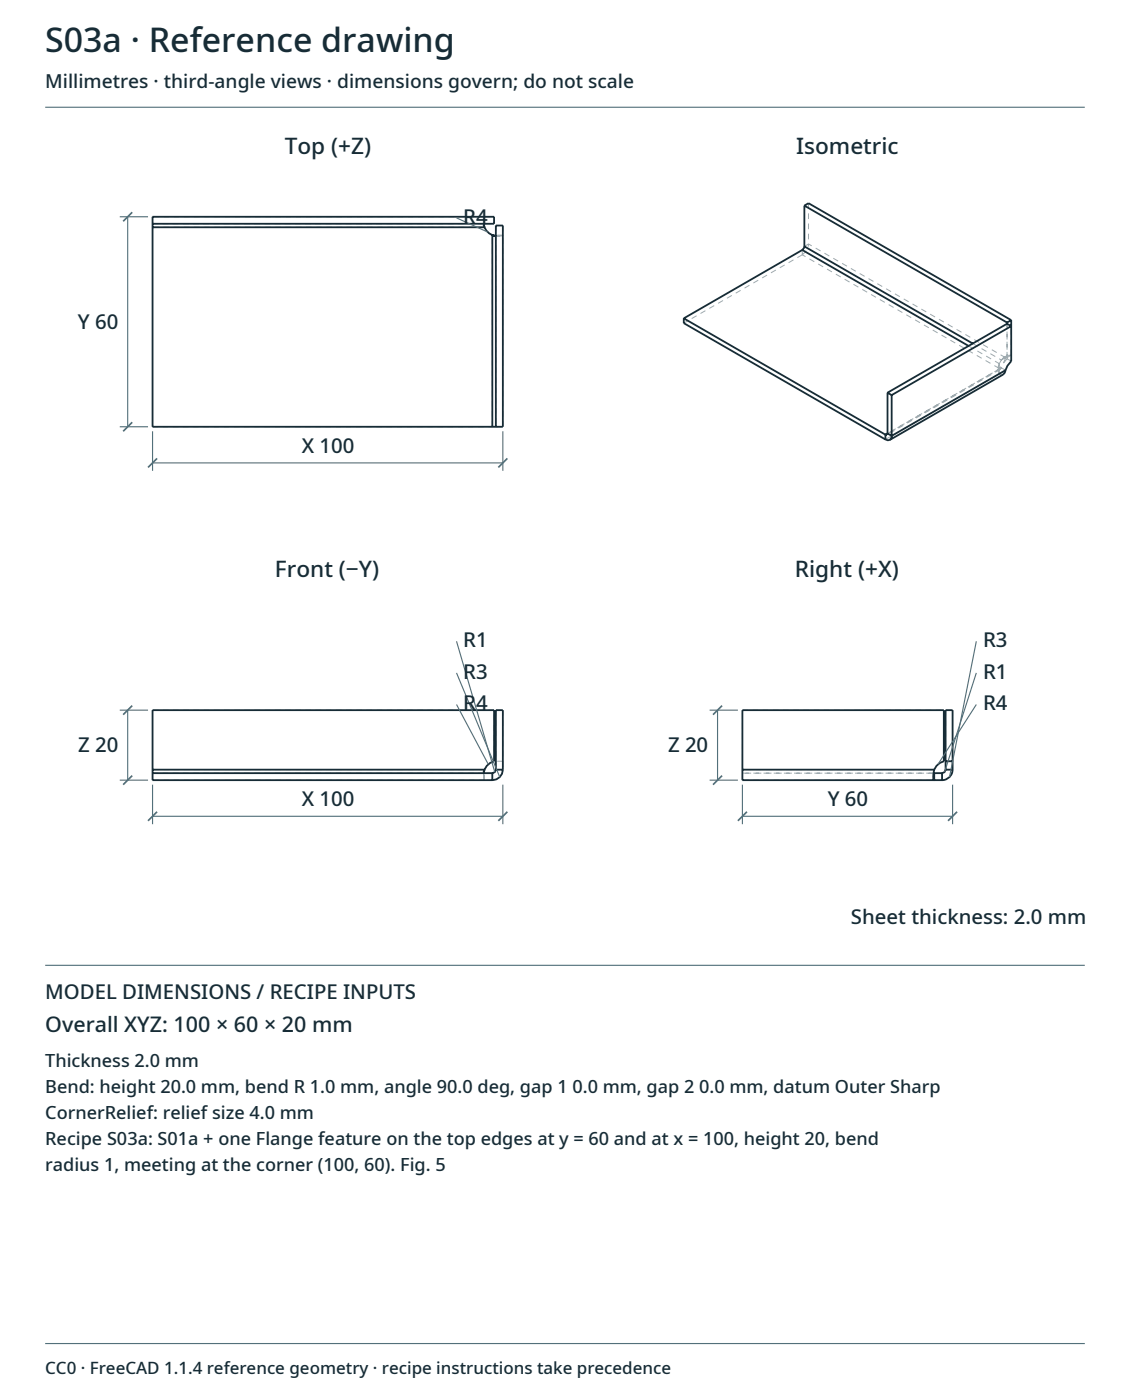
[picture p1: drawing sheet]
<svg xmlns="http://www.w3.org/2000/svg" width="265mm" height="328mm" viewBox="0 0 265 328" stroke-linecap="round" stroke-linejoin="round" font-family="sans-serif">
<g fill="none" stroke="#52707a" stroke-width=".26">
<path d="M10.6 25.1h243.4M28 50.8h6.7M29.9 50.8v49.2M106.9 51.1l7.3 3.3M28 100h6.7M35.7 108.5h82M35.7 101.1v9.2M117.7 101.1v9.2M106.9 150.3l9 30.6M106.9 157.7l10.1 24.4M228.6 150.3l-6.3 31.8M228.6 157.7l-7.4 23.2"/>
<path d="M28 166.4h6.7M29.9 166.4v16.4M106.9 165.1l7.4 14M166.2 166.4h6.6M168 166.4v16.4M228.6 165.1l-9 14M28 182.8h6.7M35.7 183.9v9.2M35.7 191.3h82M117.7 183.9v9.2M166.2 182.8h6.6M173.8 191.3h49.2"/>
<path d="M173.8 183.9v9.2M223 183.9v9.2M10.6 226.2h243.4M10.6 314.9h243.4"/>
</g>
<g fill="none" stroke="#9daab0" stroke-width=".23" stroke-dasharray="1.3 1.1" stroke-linecap="butt">
<path d="M35.7 53.3v46.7M35.7 53.3v-2.5M35.7 52.4h77.7M35.7 50.8v1.6M113.2 51.5l.1 1M113.2 51.5v1.2M113.4 53.3h-77.7M113.4 50.8h-77.7M113.4 50.8l-.2 .7M113.4 50.8v1.6M113.4 50.8h2.3M113.4 52.4h2.3"/>
<path d="M115.3 55.1l-.8-.4-.6-.7-.5-.7M115.7 50.8v1.6M115.9 55.3h1.1M116.1 55.2l.9 .1M116.1 55.1v44.9M116.1 52.9v2.2M117 55.3l.7-.2M117.7 55.1h-1.6M117.7 52.9v2.2M117.7 52.9h-1.6M187.9 59.7l-27.8 16M187.9 59.7v-1.1"/>
<path d="M187.9 59.7a3.1 3.1 0 0 0 1.4-2.5M189.3 57.2l-1 .5M189.3 47.6v9.6M235.8 75.9v8.2M226.8 81.1l7.2 4.1M227.8 80.5l6.7 3.9M233.8 87l.2-.7M233.8 85.8l.2-.6M233.8 85.8v1.2M234 87.6l-.2-.6M234 86.3l-46.1-26.6M234 86.5l-.2-.7"/>
<path d="M234 86.5l-26.2 15.1M234 87.6v-1.1M234 86.3v-1.1M234 87.6l.4 .3 .5-.1M234.2 86.6l-.2-.1M234.2 86.6l-26.5 15.3M234.5 86.2l-26.7 15.4M234.5 86.2l-.3 .4M234.5 84.4l-.5 .8M234.5 84.4l.4-.5M234.9 83.9l.9-.1M234.9 83.9l1-.6"/>
<path d="M235.4 83.8l-46.1-26.6M235.4 83.8l-.5 1.4-.9 1.1M235.4 86.8l-.9-.6M235.4 83.8l-.9 .6M235.4 83.8l.5-.5M235.8 84.1l-.9 1.1-.4 1M235.8 83.8v-7.9M235.9 83.3l.9-.1M236.8 83.2v-6.8M236.8 84.6l-1-.5M236.8 83.2l-1 .6M35.7 100h79.6"/>
<path d="M115.3 100v-44.9M115.3 100h2.4M116.1 100h1.6M117.7 100v-44.9M207.3 103l26.7-15.4M35.7 166.4v14M115.7 166.4h-80M115.7 178.4v-12M116.1 166.4v12M116.1 178.4v2M116.1 166.4h1.6M117.7 166.4v12"/>
<path d="M117.7 178.4v2M117.7 178.4h-1.6M173.8 166.4h47.2M221 166.4v12M221 178.4l-1 .4-.7 .7-.6 .9M221.4 166.4v14M221.4 166.4h1.6M223 166.4v14M35.7 181.2h77.7M35.7 182.8v-1.6M35.7 182.8v-2.4M113.2 182.1l.2 .7"/>
<path d="M113.2 182.1v-1.2M113.3 181.1l-.1 1M113.4 182.8h-77.7M113.4 182.8v-1.6M113.4 180.4h-77.7M113.4 180.4l.6-.9 .7-.7 1-.4M115.3 182.8h-1.9M115.3 181.2h-1.9M115.3 182.8v-1.6M115.3 182.8a2.46 2.46 0 0 0 2.4-2.2v-.2M116.1 180.4l-.3 .6-.5 .2M117.7 180.4h-1.6"/>
<path d="M173.8 181.2v1.6M173.8 182.8v-1.6M173.8 181.2v-.8M173.8 180.4v-14M218.5 180.9l.1 .2M218.5 180.9v1.2M218.7 181.2h-44.9M218.7 180.4h-44.9M218.7 180.4l-.2 .5M220.6 182.8h-46.8M220.6 181.2h-46.8M220.6 182.8v-1.6"/>
<path d="M220.6 182.8a2.46 2.46 0 0 0 2.4-2.4M220.6 181.2l.6-.3 .2-.5M223 180.4h-1.6"/>
</g>
<g fill="none" stroke="#172c36" stroke-width=".42">
<path d="M35.7 52.4h80v-1.6h-80v49.2h82v-47.1h-1.6v47.1M35.7 53.3h77.7M113.3 52.5l.1 .8M113.4 53.3l.5 .7 .6 .7 .8 .4M113.4 52.4l-.2 .3 .2 .6M115.3 55.1l.8 .1M115.3 55.1v44.9M115.3 55.1l.6 .2 .2-.2M187.9 58.6l38.9 22.5M187.9 58.6l-27.8 16M188.3 57.7l-.4 .9M188.3 57.7l39.5 22.8"/>
<path d="M188.3 48.2l1-.6 47.5 27.4M188.3 48.2v9.5M188.3 48.2l47.5 27.4M160.1 74.6v1.1l47.2 27.3M160.1 74.6l47.2 27.3M235.8 75.9l1 .5-28 16.2M235.8 75.9l-28 16.1M235.8 75.6v.3M236.8 75v9.6l-.9 1.1-.5 1.1M236.8 75l-1 .6M207.8 92l1 .6M207.8 92v9.6"/>
<path d="M208.8 92.6v9.5M235.4 86.8l-.2 .6-.3 .4-26.5 15.3M235.4 86.8l-26.6 15.3M207.3 103l.6 .2 .5-.1M207.3 101.9v1.1M207.8 101.6l-.1 .3h-.4M207.8 101.6l1 .5M207.8 101.6l-.5 .3M208.8 102.1l-.1 .5-.3 .5M221.4 178.4h1.6M35.7 181.2h79.6M35.7 180.4h77.7"/>
<path d="M113.4 180.4l-.1 .7M113.4 180.4l.6-.9 .7-.7 1-.4v-12h-80v16.4h79.6M113.4 180.4l-.2 .5 .2 .3M115.3 181.2v1.6M116.1 180.4l-.2 .5-.6 .3M116.1 180.4v-14h1.6v14M116.1 180.4h1.6M117.7 180.4a2.46 2.46 0 0 1-2.4 2.4M173.8 180.4h44.9M218.6 181.1l.1 .1M218.7 180.4l-.2 1.7 .2 .7v-1.6M218.7 180.4l.6-.9 .7-.7 1-.4v-12h-47.2v16.4h46.8"/>
<path d="M218.7 181.2h1.9M220.6 181.2v1.6M221.4 180.4l-.3 .6-.5 .2M221.4 180.4h1.6M221.4 180.4v-14h1.6v14M223 180.4a2.46 2.46 0 0 1-2.1 2.4h-.3"/>
</g>
<path d="M31 49.7l-2.2 2.2M31 99l-2.2 2.1M36.8 107.4l-2.1 2.1M118.8 107.4l-2.1 2.1M31 165.4l-2.2 2.1M169.1 165.4l-2.1 2.1M31 181.8l-2.2 2.1M36.8 190.2l-2.1 2.2M118.8 190.2l-2.1 2.2M169.1 181.8l-2.1 2.1M174.9 190.2l-2.1 2.2M224.1 190.2l-2.1 2.2" fill="none" stroke="#52707a" stroke-width=".4"/>
<text font-size="7.9" fill="#172c36" x="10.6" y="12.2">S03a · Reference drawing</text>
<g font-size="5.3" fill="#172c36">
<text x="66.7" y="36">Top (+Z)</text>
<text x="186.4" y="36">Isometric</text>
<text x="64.4" y="135.2">Front (−Y)</text>
<text x="186.1" y="135.2">Right (+X)</text>
</g>
<text font-size="5" fill="#172c36" x="10.6" y="241.8">Overall XYZ: 100 × 60 × 20 mm</text>
<g font-size="4.8" fill="#172c36">
<text x="108.5" y="52.4">R4</text>
<text x="18.3" y="77">Y 60</text>
<text x="70.7" y="106.1">X 100</text>
<text x="108.5" y="151.6">R1</text>
<text x="230.2" y="151.6">R3</text>
<text x="108.5" y="159">R3</text>
<text x="230.2" y="159">R1</text>
<text x="108.5" y="166.4">R4</text>
<text x="230.2" y="166.4">R4</text>
<text x="18.3" y="176.2">Z 20</text>
<text x="156.4" y="176.2">Z 20</text>
<text x="70.7" y="188.9">X 100</text>
<text x="193.8" y="188.9">Y 60</text>
<text x="199.3" y="216.4">Sheet thickness: 2.0 mm</text>
<text x="10.6" y="234.2">MODEL DIMENSIONS / RECIPE INPUTS</text>
</g>
<text font-size="4.5" fill="#172c36" x="10.6" y="20.6">Millimetres · third-angle views · dimensions govern; do not scale</text>
<g font-size="4.2" fill="#172c36">
<text x="10.6" y="250">Thickness 2.0 mm</text>
<text x="10.6" y="256.1">Bend: height 20.0 mm, bend R 1.0 mm, angle 90.0 deg, gap 1 0.0 mm, gap 2 0.0 mm, datum Outer Sharp</text>
<text x="10.6" y="262.2">CornerRelief: relief size 4.0 mm</text>
<text x="10.6" y="268.3">Recipe S03a: S01a + one Flange feature on the top edges at y = 60 and at x = 100, height 20, bend</text>
<text x="10.6" y="274.4">radius 1, meeting at the corner (100, 60). Fig. 5</text>
</g>
<text font-size="4" fill="#172c36" x="10.6" y="322">CC0 · FreeCAD 1.1.4 reference geometry · recipe instructions take precedence</text>
</svg>
